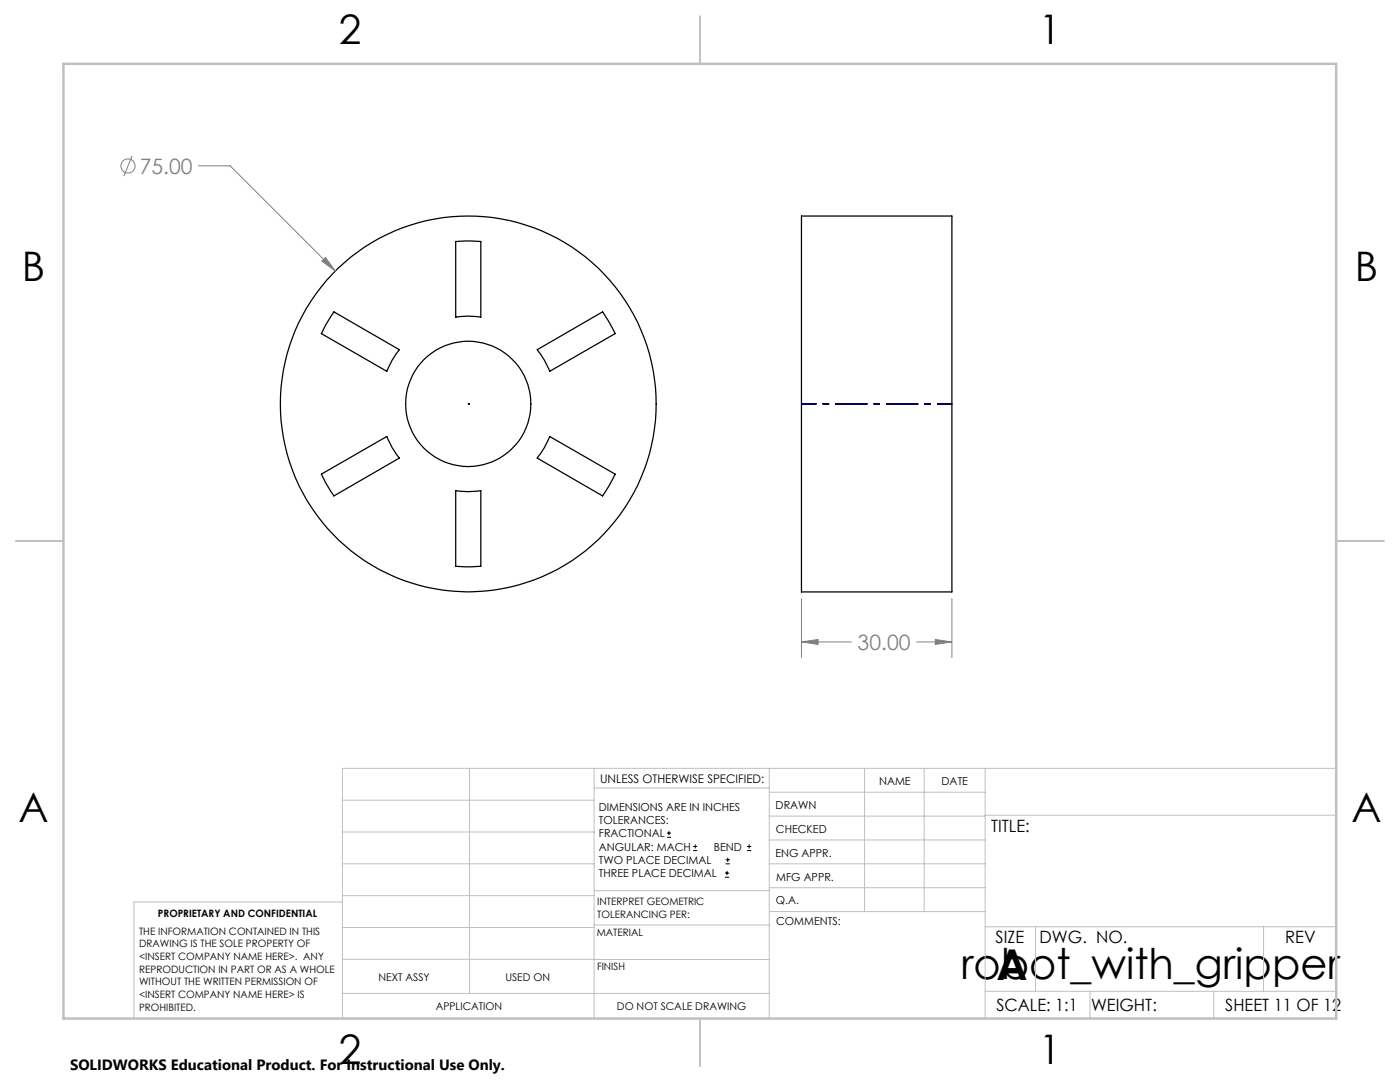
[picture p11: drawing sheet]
<svg xmlns="http://www.w3.org/2000/svg" width="279mm" height="216mm" viewBox="0 0 279 216" stroke-linecap="round" stroke-linejoin="round" font-family="sans-serif">
<g fill="none" stroke="#000" stroke-width=".25">
<path d="M90.9 48.2l1.9-.1 3.2 .1v15.1a14.9 14.9 0 0 0-5.1 0zM159.9 43.1h30.1v75h-30.1zM66.6 62.2l13.1 7.6a16.4 16.4 0 0 0-2.5 4.3l-13.1-7.5 .9-1.7zM107.2 69.8l13.1-7.6 1.3 2.1 1.2 2.3-13.1 7.5a16.4 16.4 0 0 0-2.5-4.3zM64.1 94.6l13.1-7.5a16.4 16.4 0 0 0 2.5 4.3l-13.1 7.6-1.6-2.7zM90.9 97.9a14.9 14.9 0 0 0 5.1 0v15.1l-1.9 .1-3.2-.1zM109.7 87.1l13.1 7.5-1.2 2.2-1.3 2.2-13.1-7.6a16.4 16.4 0 0 0 2.5-4.3z"/>
<circle cx="93.4" cy="80.6" r="12.5"/>
<circle cx="93.4" cy="80.6" r="37.5"/>
</g>
<g fill="none" stroke="#808080" stroke-width=".2">
<path d="M26.4 31.1l-1.7 4M39.6 33.1h6.3l21 21M64.9 51.4l2 2.7-2.7-2zM159.9 119.4v11.9M190 119.4v11.9M159.9 128.1l3.4-.5v1zM159.9 128.1h10.1M182.9 128.1h7.1M186.7 127.6l3.3 .5-3.3 .5z"/>
<circle cx="25.5" cy="33.1" r="1.42"/>
</g>
<g fill="none" stroke="#000" stroke-width=".2">
<path d="M133.1 167.1h.8M133.1 166.2h.8M133.5 165.8v.9M138.3 169.7h.8M138.3 168.9h.8M138.7 168.5v.8M144.7 175h.8M144.7 174.2h.8M144.8 172.4h.9M144.8 171.6h.9M145.1 173.8v.8M145.2 171.1v.9"/>
<path d="M149.1 169.7h.8M149.1 168.9h.8M149.5 168.5v.8"/>
</g>
<path d="M93.5 80.6h.1" fill="none" stroke="#00f" stroke-width=".2" stroke-dasharray="6.3 1.3 1.3 1.3"/>
<path d="M160 80.6h30M190 80.6h-30" fill="none" stroke="#00f" stroke-width=".2" stroke-dasharray="6.3 1.3 1.3 1.3" stroke-dashoffset="3.4" stroke-linecap="butt"/>
<g fill="none" stroke="#c0c0c0" stroke-width=".2">
<path d="M68.3 159.7h50.3M93.7 153.3v44.9M118.6 153.3v49.9M118.6 157.2h34.9M153.5 153.3v49.9M153.5 158.1h43.1M172.5 153.3v28.6M184.4 153.3v28.6M196.6 153.3v49.9M266.7 153.3h-198.4v49.9M68.3 178.7h50.3M68.3 172.4h50.3"/>
<path d="M68.3 166h50.3M68.3 180h-41.6v23.2M118.6 177.7h35M153.5 167.6h43.1M153.5 162.8h43.1M153.5 172.4h43.1M153.5 177.1h43.1M196.6 162.7h70.1M68.3 198.2h85.2M68.3 191.4l85.2 .1M68.3 185.1h50.3M118.6 184.6h35"/>
<path d="M153.6 181.9h43M196.6 197.8h70.1M196.6 184.9h70.1M206.7 184.9v12.9M217.5 197.8v5.4M242.2 197.8v5.4M252.2 184.9v12.9"/>
</g>
<path d="M139.7 3.2v9.5M3.1 107.9h9.6M266.7 107.9h9.5M139.7 203.2v9.6" fill="none" stroke="#c0c0c0" stroke-width=".25"/>
<path d="M12.7 12.7h254v190.5h-254z" fill="none" stroke="#c0c0c0" stroke-width=".5"/>
<g fill="#808080">
<path d="M64.9 51.4l2 2.7-2.7-2z"/>
<path d="M159.9 128.1l3.4-.5v1zM186.7 127.6l3.3 .5-3.3 .5z"/>
</g>
<g font-size="8.5">
<text x="191.8" y="195.4">robot_with_gripper</text>
<text x="198.9" y="195.5">A</text>
</g>
<g font-size="8.1">
<text x="67.6" y="8.9">2</text>
<text x="207.3" y="8.9">1</text>
<text x="4.4" y="56.2">B</text>
<text x="270.4" y="56.2">B</text>
<text x="3.7" y="164.1">A</text>
<text x="269.7" y="164.1">A</text>
<text x="67.6" y="212.4">2</text>
<text x="207.3" y="212.4">1</text>
</g>
<g font-size="4.2" fill="#808080">
<text x="27.9" y="34.7">75.00</text>
<text x="171.2" y="129.7">30.00</text>
</g>
<g font-size="3.4">
<text x="197.8" y="166">TITLE:</text>
<text x="198.7" y="188.1">SIZE</text>
<text x="207.5" y="188.1">DWG. NO.</text>
<text x="256.5" y="188.2">REV</text>
<text x="198.8" y="201.7">SCALE: 1:1</text>
<text x="217.7" y="201.8">WEIGHT:</text>
<text x="244.5" y="201.7">SHEET 11 OF 12</text>
</g>
<text font-size="3" x="14" y="213.5">SOLIDWORKS Educational Product. For Instructional Use Only.</text>
<text font-size="2.4" x="119.8" y="156.2">UNLESS OTHERWISE SPECIFIED:</text>
<g font-size="2.2">
<text x="119.5" y="161.8">DIMENSIONS ARE IN INCHES</text>
<text x="154.8" y="161.4">DRAWN</text>
<text x="175.4" y="156.6">NAME</text>
<text x="187.9" y="156.7">DATE</text>
<text x="119.5" y="164.4">TOLERANCES:</text>
<text x="119.5" y="167.1">FRACTIONAL</text>
<text x="154.9" y="166.3">CHECKED</text>
<text x="119.5" y="169.7">ANGULAR: MACH</text>
<text x="119.5" y="172.4">TWO PLACE DECIMAL</text>
<text x="142.5" y="169.7">BEND</text>
<text x="154.8" y="170.9">ENG APPR.</text>
<text x="119.5" y="175">THREE PLACE DECIMAL</text>
<text x="154.9" y="175.7">MFG APPR.</text>
<text x="154.9" y="180.4">Q.A.</text>
<text x="154.9" y="184.6">COMMENTS:</text>
</g>
<g font-size="2.1">
<text x="75.5" y="195.7">NEXT ASSY</text>
<text x="100.9" y="195.7">USED ON</text>
<text x="86.9" y="201.5">APPLICATION</text>
<text x="123.1" y="201.6">DO NOT SCALE DRAWING</text>
</g>
<g font-size="2">
<text x="31.5" y="182.9">PROPRIETARY AND CONFIDENTIAL</text>
<text x="119.2" y="180.6">INTERPRET GEOMETRIC</text>
<text x="119.2" y="183.1">TOLERANCING PER:</text>
<text x="27.8" y="186.5">THE INFORMATION CONTAINED IN THIS</text>
<text x="27.8" y="189">DRAWING IS THE SOLE PROPERTY OF</text>
<text x="27.8" y="191.6">&lt;INSERT COMPANY NAME HERE&gt;. ANY</text>
<text x="119.1" y="186.7">MATERIAL</text>
<text x="27.8" y="194.1">REPRODUCTION IN PART OR AS A WHOLE</text>
<text x="27.8" y="196.6">WITHOUT THE WRITTEN PERMISSION OF</text>
<text x="119.1" y="193.5">FINISH</text>
<text x="27.8" y="199.1">&lt;INSERT COMPANY NAME HERE&gt; IS</text>
<text x="27.8" y="201.7">PROHIBITED.</text>
</g>
</svg>
